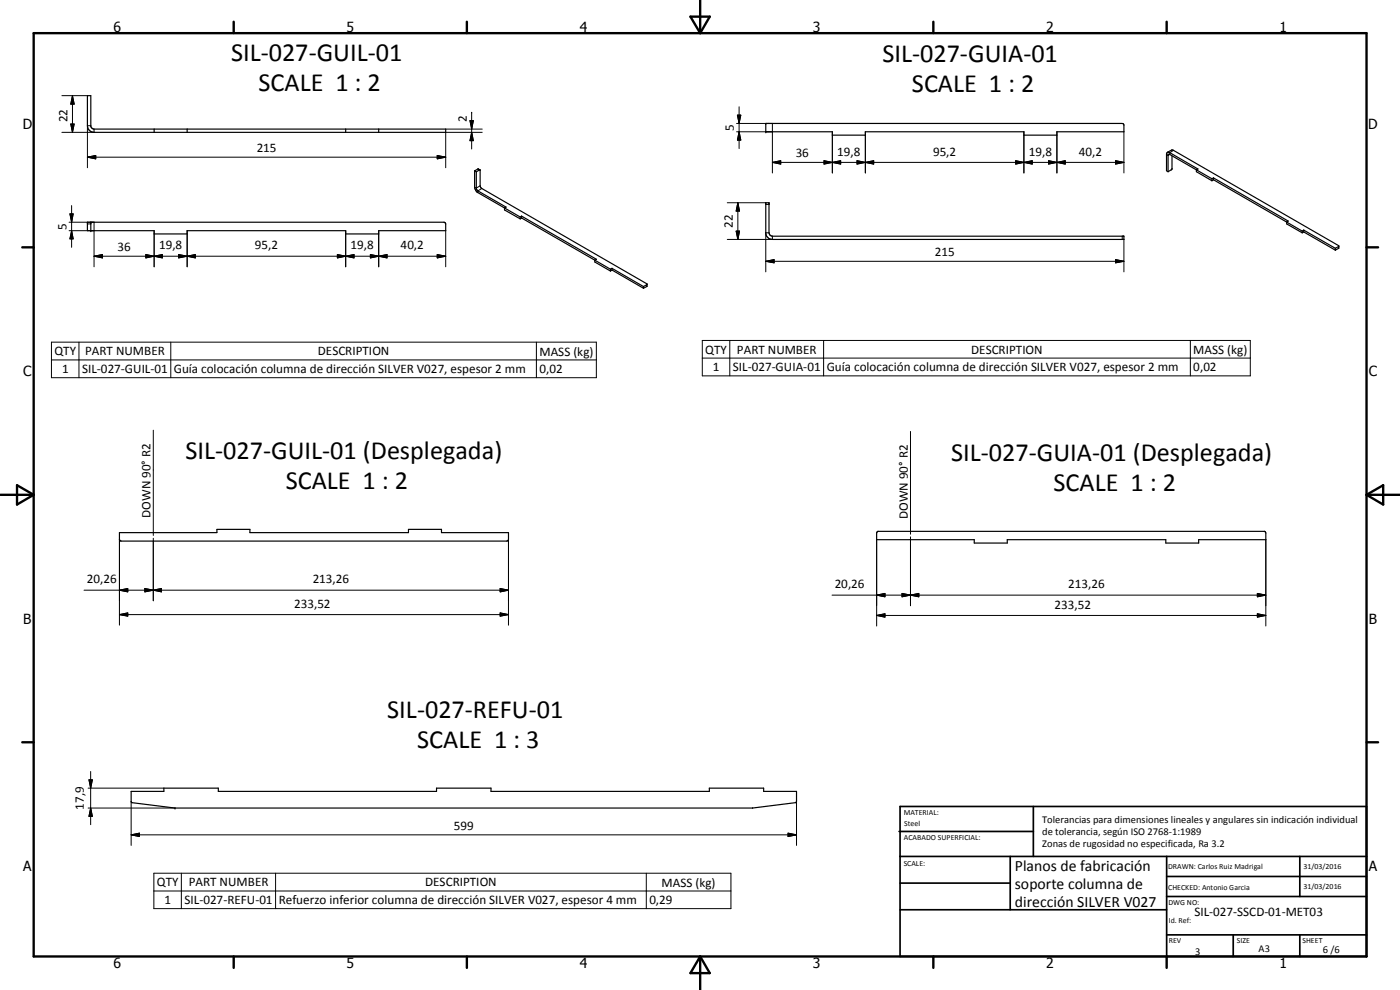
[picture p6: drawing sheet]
<svg xmlns="http://www.w3.org/2000/svg" width="420mm" height="297mm" viewBox="0 0 420 297" stroke-linecap="round" stroke-linejoin="round" font-family="sans-serif">
<g fill="none" stroke="#000" stroke-width=".35">
<path d="M26.2 28.7h1.1v9.2l.2 .5 .7 .3h105.6v1h-105.6a2 2 0 0 1-2-2zM46.3 38.7v1M56.2 38.7v1M103.7 38.7v1M113.7 38.7v1M229.8 37h107l.5 .5v2h-20.1v1.1h-9.9v-1.1h-47.6v1.1h-9.9v-1.1h-20zM142.4 51.3v4.9l.6 1.3 13.1 7.6M142.4 51.3l.5 .3M142.9 51.6v5l.3 .4 8.7 5.1-.5 .3v.6l4.7 2.7M144 51l.1 4.8 .2 .6 49.9 28.9M144 51l-.5-.3-1.1 .6M144 51l-1.1 .6"/>
<path d="M350.3 45.7l1.4-.7 .5 .1 49.5 28.6 .1 .8-1 .6M350.3 45.7l-.2 .4v5.1l.5 .3M350.3 45.7l.8 .1 8.4 4.9-.4 .3M351.7 46.7v4l-1.1 .8M359.1 51l-8.3-4.7-.2 .3v4.9M359.1 51v.5l4.6 2.7M359.1 51l4.6 2.6M363.7 53.6v.6M364.2 53.9l22 12.7M364.2 53.4l22.4 12.9-.4 .3M364.2 53.9l-.5 .3M364.2 53.4v.5"/>
<path d="M364.2 53.4l-.5 .2M26.2 66.7h107.1l.5 .5v2h-20.1v1h-10v-1h-47.5v1h-9.9v-1h-20.1zM27.3 66.7v2.5M156.1 65.1v.6M156.5 65.4l22 12.7M156.5 64.9l22.5 12.9-.5 .3M156.5 65.4l-.4 .3M156.5 64.9v.5M156.5 64.9l-.4 .2M178.5 78.1l4.7 2.7M178.5 78.1v.5l4.7 2.7M229.8 60.8h1v9l.2 .7 .8 .4h105.5v.9h-105.5l-1-.2-.7-.7-.3-.7z"/>
<path d="M386.2 66.6v.6l4.6 2.6M386.2 66.6l4.6 2.7M390.8 69.3v.5M391.3 69.6l9.5 5.5M391.3 69l9.5 5.5M391.3 69.6l-.5 .2M391.3 69v.6M391.3 69l-.5 .3M400.8 74.5v.6M401.8 73.9l-1 .6M183.2 80.8v.5M183.7 81l9.4 5.5"/>
<path d="M183.7 80.5l9.4 5.5M183.7 81l-.5 .3M183.7 80.5v.5M183.7 80.5l-.5 .3M193.1 86v.5M194.2 85.3l-.1 .7-1 .5M194.2 85.3l-1.1 .7M35.8 159.8h29.3v-1h9.9v1h47.6v-1h9.9v1h20.1v2.2l-.5 .3h-115.7l-.6-.5zM263.3 159.5l116.2-.1 .4 .5v2h-20.2v1h-9.8v-1h-47.6v1h-9.9v-1h-29.3v-2zM39.4 237.4h9.8v-.9h16.3v.9h65.5v-.9h16.4v.9h65.5v-.9h16.3v.9h9.8v3.1l-.3 .3-12.8 1.6h-173.4l-13-1.6-.1-.3z"/>
</g>
<g fill="none" stroke="#000" stroke-width=".3">
<path d="M18.6 28.7h7.6M21.2 37.2h1.1l-.6 2.5zM21.7 28.7l.6 2.5h-1.1zM21.7 28.7v11M27.3 37.7h-1.1v12.6M28.2 38.7v1h-9.6M133.8 38.7h10.9M141 36.2h1.1l-.5 2.5zM141.6 39.7l.5 2.5h-1.1zM141.6 33.7v11M144.7 39.7h-10.9v10.6M221.1 37h10.7v14.9"/>
<path d="M221.1 39.5h10.7M221.3 34.5h1l-.5 2.5zM221.8 39.5l.5 2.5h-1zM221.8 32v12.6M249.8 39.5v12.4M259.7 39.5v12.4M307.3 39.5v12.4M317.2 39.5v12.4M337.3 39.5v12.4M26.2 47.2l2.5-.5v1zM26.2 47.2h107.6M131.2 46.7l2.6 .5-2.6 .5z"/>
<path d="M143.4 50.7l.5 .3M144.1 55.8l-1.2 .6-.5-.2M144.6 56.6l-1.2 .7v.5M231.8 48.7l2.5-.5v1zM231.8 48.7h105.5M247.3 48.2l2.5 .5-2.5 .5zM247.3 48.2l5 1v-1l-5 1zM249.8 48.7l2.5-.5v1zM257.2 48.2l2.5 .5-2.5 .5zM257.2 48.2l5 1v-1l-5 1zM259.7 48.7l2.5-.5v1zM304.8 48.2l2.5 .5-2.5 .5z"/>
<path d="M307.3 48.7l2.5-.5v1zM314.7 48.2l2.5 .5-2.5 .5zM314.7 48.2l5 1v-1l-5 1zM317.2 48.7l2.5-.5v1zM334.8 48.2l2.5 .5-2.5 .5zM352.2 45.1l-1.1 .7v.6l-.5 .2-.5-.2M20.7 66.7h7.5v13.4M20.7 69.2h7.5M21 64.2h1l-.5 2.5zM21.5 69.2l.5 2.5h-1zM21.5 61.7v12.5M26.2 67.2h1.1"/>
<path d="M28.2 76.9l2.6-.5v1zM28.2 76.9h105.6M43.8 76.4l2.5 .5-2.5 .5zM46.3 76.9l2.4-.5v1zM46.3 69.2v10.9M53.6 76.4l2.6 .5-2.6 .5zM56.2 76.9l2.4-.5v1zM56.2 69.2v10.9M101.2 76.4l2.5 .5-2.5 .5zM101.2 76.4l5 1v-1l-5 1zM103.7 76.9l2.5-.5v1zM103.7 69.2v10.9"/>
<path d="M111.2 76.4l2.5 .5-2.5 .5zM111.2 76.4l5 1v-1l-5 1zM113.7 76.9l2.5-.5v1zM113.7 69.2v10.9M131.2 76.4l2.6 .5-2.6 .5zM133.8 69.2v10.9M218.3 60.8h11.5M220.9 69.3h1l-.5 2.5zM221.4 60.8l.5 2.5h-1zM221.4 60.8v11M229.8 78.4l2.5-.5v1zM229.8 61.3h1"/>
<path d="M229.8 78.4h107.5M230.8 69.8h-1v11.8M231.8 70.9v.9h-13.5M334.8 77.9l2.5 .5-2.5 .5zM336.8 70.9v.9M337.3 71.8v9.8M401.7 74v.5M194.1 85.4v.6M15.4 102.7h163.6v10.6h-163.6zM15.4 108h163.6M23.7 102.7v10.6M51.3 102.7v10.6"/>
<path d="M161 102.7v10.6M210.8 102.2h164.4v10.6h-164.4zM210.8 107.4h164.4M219 102.2v10.6M247.2 102.2v10.6M357.2 102.2v10.6M46 129.1v31.6M273.3 129.5v30.8M25.2 177.1h127.4M35.8 177.1l2.5-.5v1zM35.8 161.8v25.8M43.5 176.6l2.5 .5-2.5 .5z"/>
<path d="M46 177.1l2.5-.5v1zM46 161.5v18.8M150.1 176.6l2.5 .5-2.5 .5zM152.6 161.8v25.8M249.7 178.6h130.2M263.1 178.6l2.5-.5v1zM263.1 161.9v25.9M270.7 178.1l2.6 .5-2.6 .5zM273.3 178.6l2.4-.5v1zM273.3 161.1v20.6M377.3 178.1l2.6 .5-2.6 .5zM379.9 161.9v25.9"/>
<path d="M35.8 184.4l2.5-.5v1zM35.8 184.4h116.8M150.1 183.9l2.5 .5-2.5 .5zM263.1 184.7l2.5-.6v1.1zM263.1 184.7h116.8M377.3 184.1l2.6 .6-2.6 .5zM26.4 236.5h22.8M26.7 234h1l-.5 2.5zM27.2 231.5v15.9M26.4 242.4h26.1M27.2 242.4l.5 2.5h-1zM39.4 250.5l2.5-.5v1z"/>
<path d="M39.4 250.5h199.6M39.4 240.5v13.2M236.5 250l2.5 .5-2.5 .5zM239 240.5v13.2M46.2 262h173.2v10.6h-173.2zM46.2 267.3h173.2M54.4 262v10.6M82.7 262v10.6M194 262v10.6"/>
</g>
<g fill="#000">
<circle cx="229.8" cy="37" r=".18"/>
<circle cx="229.8" cy="39.5" r=".18"/>
<circle cx="27.3" cy="66.7" r=".18"/>
<circle cx="27.3" cy="69.2" r=".18"/>
<circle cx="52.5" cy="242.4" r=".18"/>
</g>
<g fill="none" stroke="#000" stroke-width=".71">
<path d="M10.1 9.9h400v277.1h-400zM70.1 6.5v3.4M140.1 6.5v3.4M207.2 5h5.8l-2.9 4.9zM210.1 0v9.9M280.1 6.5v3.4M350.1 6.5v3.4M6.7 74.2h3.4M410.1 74.2h3.5M.1 148.5h10M5.1 145.6l5 2.9-5 2.9zM410.1 148.5h10"/>
<path d="M410.1 148.5l5-2.9v5.8zM6.7 222.7h3.4M410.1 222.7h3.5M70.1 287v3.4M140.1 287v3.4M210.1 287v10M210.1 287l2.9 5h-5.8zM280.1 287v3.4M350.1 287v3.4"/>
</g>
<g fill="none" stroke="#000" stroke-width=".51">
<path d="M269.8 249.5h40.3M270.1 242h140v45h-140zM270.1 257h140M303.2 257v16M310.1 242v15M350.1 257v30M390.1 257v12M270.1 265h33.1M270.1 273h80M350.1 269h60M350.1 263h60M350.1 280.5h60"/>
<path d="M370.1 280.5v6.5M390.1 280.5v6.5"/>
</g>
<g fill="#000">
<path d="M21.2 37.2h1.1l-.6 2.5zM21.7 28.7l.6 2.5h-1.1zM141 36.2h1.1l-.5 2.5zM221.3 34.5h1l-.5 2.5zM26.2 47.2l2.5-.5v1zM131.2 46.7l2.6 .5-2.6 .5zM141.6 39.7l.5 2.5h-1.1zM221.8 39.5l.5 2.5h-1zM231.8 48.7l2.5-.5v1zM247.3 48.2l2.5 .5-2.5 .5zM249.8 48.7l2.5-.5v1zM257.2 48.2l2.5 .5-2.5 .5z"/>
<path d="M259.7 48.7l2.5-.5v1zM304.8 48.2l2.5 .5-2.5 .5zM307.3 48.7l2.5-.5v1zM314.7 48.2l2.5 .5-2.5 .5zM317.2 48.7l2.5-.5v1zM334.8 48.2l2.5 .5-2.5 .5zM21 64.2h1l-.5 2.5zM21.5 69.2l.5 2.5h-1zM28.2 76.9l2.6-.5v1zM43.8 76.4l2.5 .5-2.5 .5zM46.3 76.9l2.4-.5v1zM53.6 76.4l2.6 .5-2.6 .5z"/>
<path d="M56.2 76.9l2.4-.5v1zM101.2 76.4l2.5 .5-2.5 .5zM103.7 76.9l2.5-.5v1zM111.2 76.4l2.5 .5-2.5 .5zM113.7 76.9l2.5-.5v1zM131.2 76.4l2.6 .5-2.6 .5zM220.9 69.3h1l-.5 2.5zM221.4 60.8l.5 2.5h-1zM229.8 78.4l2.5-.5v1zM334.8 77.9l2.5 .5-2.5 .5zM35.8 177.1l2.5-.5v1zM43.5 176.6l2.5 .5-2.5 .5z"/>
<path d="M46 177.1l2.5-.5v1zM150.1 176.6l2.5 .5-2.5 .5zM263.1 178.6l2.5-.5v1zM270.7 178.1l2.6 .5-2.6 .5zM273.3 178.6l2.4-.5v1zM377.3 178.1l2.6 .5-2.6 .5zM35.8 184.4l2.5-.5v1zM150.1 183.9l2.5 .5-2.5 .5zM263.1 184.7l2.5-.6v1.1zM377.3 184.1l2.6 .6-2.6 .5zM26.7 234h1l-.5 2.5zM27.2 242.4l.5 2.5h-1z"/>
<path d="M39.4 250.5l2.5-.5v1zM236.5 250l2.5 .5-2.5 .5z"/>
</g>
<g font-size="7.9">
<text x="69.3" y="18.2">SIL-027-GUIL-01</text>
<text x="264.8" y="18.6">SIL-027-GUIA-01</text>
<text x="77.6" y="27.2">SCALE 1 : 2</text>
<text x="273.7" y="27.6">SCALE 1 : 2</text>
<text x="55.7" y="137.8">SIL-027-GUIL-01 (Desplegada)</text>
<text x="285.5" y="138.3">SIL-027-GUIA-01 (Desplegada)</text>
<text x="85.8" y="146.8">SCALE 1 : 2</text>
<text x="316.2" y="147.3">SCALE 1 : 2</text>
<text x="116.2" y="215.3">SIL-027-REFU-01</text>
<text x="125.2" y="224.3">SCALE 1 : 3</text>
</g>
<g font-size="4.7">
<text x="304.6" y="261.2">Planos de fabricación</text>
<text x="304.6" y="266.6">soporte columna de</text>
<text x="304.6" y="272">dirección SILVER V027</text>
</g>
<g font-size="4.2">
<text x="34" y="9.6">6</text>
<text x="104" y="9.6">5</text>
<text x="174" y="9.6">4</text>
<text x="244" y="9.6">3</text>
<text x="314" y="9.6">2</text>
<text x="384" y="9.6">1</text>
<text x="6.8" y="38.7">D</text>
<text x="410.6" y="38.7">D</text>
<text x="7" y="112.9">C</text>
<text x="410.8" y="112.9">C</text>
<text x="7" y="187.1">B</text>
<text x="410.8" y="187.1">B</text>
<text x="7" y="261.4">A</text>
<text x="410.8" y="261.4">A</text>
<text x="34" y="290.4">6</text>
<text x="104" y="290.4">5</text>
<text x="174" y="290.4">4</text>
<text x="244" y="290.4">3</text>
<text x="314" y="290.4">2</text>
<text x="384" y="290.4">1</text>
</g>
<g font-size="3.9">
<text x="20.3" y="36.7" transform="rotate(-90 20.3 36.7)">22</text>
<text x="140.1" y="36.7" transform="rotate(-90 140.1 36.7)">2</text>
<text x="220.2" y="39.3" transform="rotate(-90 220.2 39.3)">5</text>
<text x="77" y="45.6">215</text>
<text x="238.8" y="47.2">36</text>
<text x="251.3" y="46.7">19,8</text>
<text x="280" y="46.7">95,2</text>
<text x="308.8" y="46.7">19,8</text>
<text x="323.8" y="46.7">40,2</text>
<text x="19.9" y="69" transform="rotate(-90 19.9 69)">5</text>
<text x="219.9" y="68.4" transform="rotate(-90 219.9 68.4)">22</text>
<text x="35.3" y="75.4">36</text>
<text x="47.7" y="74.8">19,8</text>
<text x="76.5" y="74.8">95,2</text>
<text x="105.2" y="74.8">19,8</text>
<text x="120.2" y="74.8">40,2</text>
<text x="280.6" y="76.9">215</text>
<text x="16.4" y="106.6">QTY</text>
<text x="25.6" y="106.6">PART NUMBER</text>
<text x="95.4" y="106.6">DESCRIPTION</text>
<text x="161.9" y="106.7">MASS (kg)</text>
<text x="211.7" y="106.1">QTY</text>
<text x="221.2" y="106.1">PART NUMBER</text>
<text x="291.5" y="106.1">DESCRIPTION</text>
<text x="358.1" y="106.2">MASS (kg)</text>
<text x="18.6" y="111.9">1</text>
<text x="24.6" y="111.9">SIL-027-GUIL-01</text>
<text x="52.2" y="112.1">Guía colocación columna de dirección SILVER V027, espesor 2 mm</text>
<text x="161.9" y="111.9">0,02</text>
<text x="213.9" y="111.4">1</text>
<text x="220" y="111.4">SIL-027-GUIA-01</text>
<text x="248.1" y="111.5">Guía colocación columna de dirección SILVER V027, espesor 2 mm</text>
<text x="358.1" y="111.4">0,02</text>
<text x="45.2" y="155.3" transform="rotate(-90 45.2 155.3)">DOWN 90° R2</text>
<text x="272.4" y="155.7" transform="rotate(-90 272.4 155.7)">DOWN 90° R2</text>
<text x="26" y="175">20,26</text>
<text x="93.8" y="175">213,26</text>
<text x="250.5" y="176.5">20,26</text>
<text x="320.6" y="176.5">213,26</text>
<text x="88.3" y="182.3">233,52</text>
<text x="316.5" y="182.6">233,52</text>
<text x="25.1" y="243" transform="rotate(-90 25.1 243)">17,9</text>
<text x="136.2" y="249">599</text>
<text x="47.1" y="265.9">QTY</text>
<text x="56.6" y="265.9">PART NUMBER</text>
<text x="127.6" y="265.9">DESCRIPTION</text>
<text x="198.6" y="266">MASS (kg)</text>
<text x="49.3" y="271.2">1</text>
<text x="55.4" y="271.2">SIL-027-REFU-01</text>
<text x="83.6" y="271.3">Refuerzo inferior columna de dirección SILVER V027, espesor 4 mm</text>
<text x="194.9" y="271.2">0,29</text>
<text x="358.5" y="275">SIL-027-SSCD-01-MET03</text>
</g>
<g font-size="3.1">
<text x="312.7" y="246.8">Tolerancias para dimensiones lineales y angulares sin indicación individual</text>
<text x="312.7" y="250.4">de tolerancia, según ISO 2768-1:1989</text>
<text x="312.7" y="254">Zonas de rugosidad no especificada, Ra 3.2</text>
<text x="358.7" y="286.4">3</text>
<text x="377.7" y="285.6">A3</text>
<text x="397" y="285.9">6 /6</text>
</g>
<g font-size="2.4">
<text x="271.2" y="244.4">MATERIAL:</text>
<text x="271.3" y="252">ACABADO SUPERFICIAL:</text>
<text x="271.4" y="247.9">Steel</text>
<text x="271.2" y="259.7">SCALE:</text>
<text x="350.6" y="260.8">DRAWN: Carlos Ruiz Madrigal</text>
<text x="391.2" y="260.6">31/03/2016</text>
<text x="350.6" y="267">CHECKED: Antonio Garcia</text>
<text x="391.2" y="266.7">31/03/2016</text>
<text x="350.6" y="271.4">DWG NO:</text>
<text x="350.8" y="276.9">Id. Ref:</text>
<text x="350.8" y="282.8">REV</text>
<text x="371.2" y="282.9">SIZE</text>
<text x="390.9" y="282.9">SHEET</text>
</g>
</svg>
